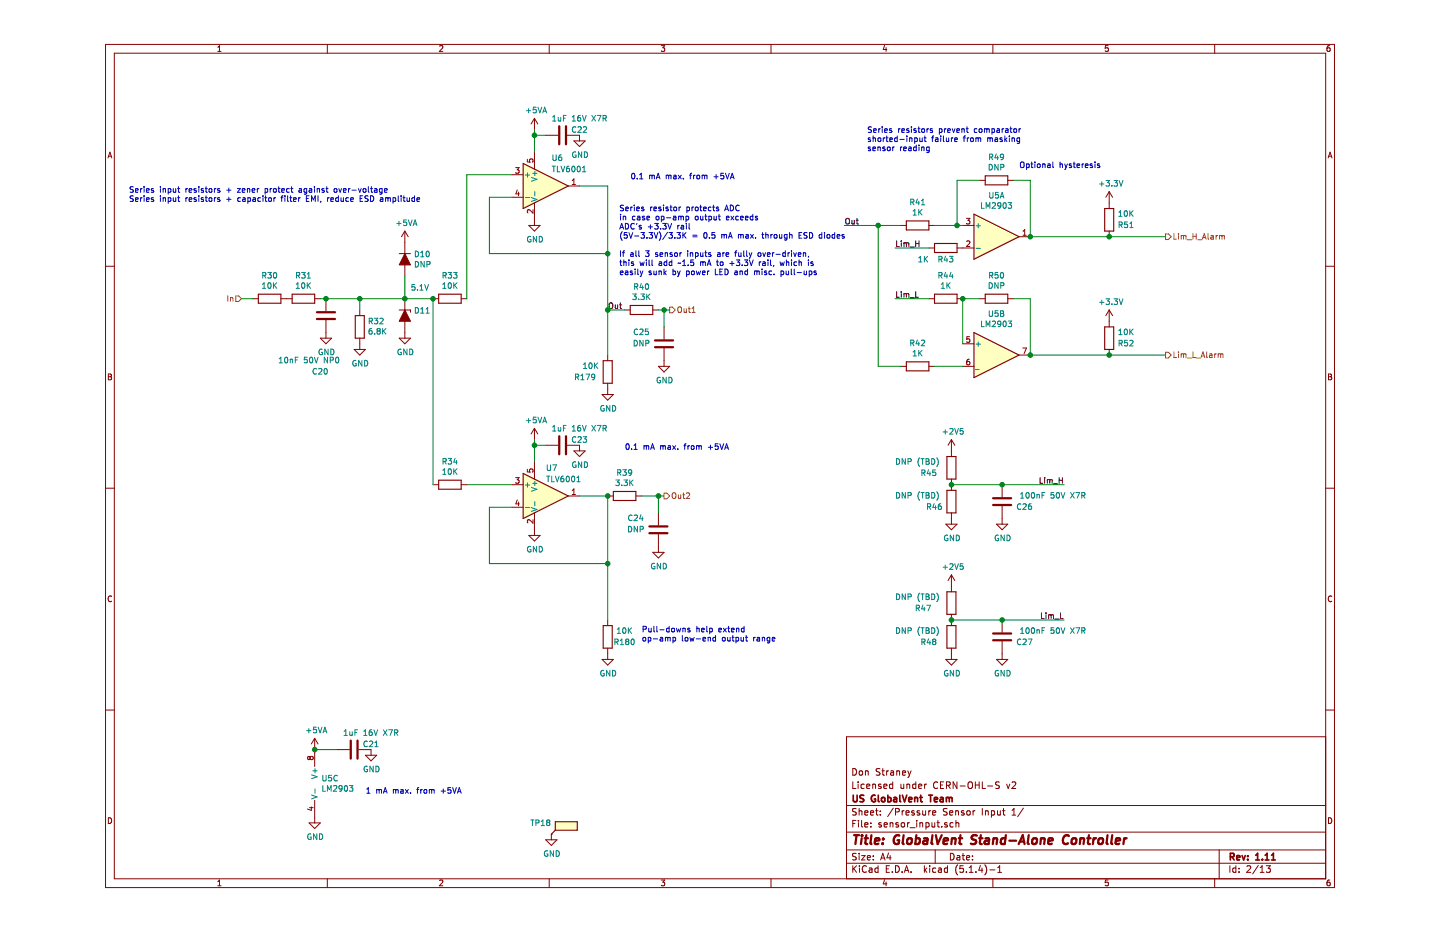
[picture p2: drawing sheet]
EESchema Schematic File Version 4
LIBS:RPi_cape-cache
EELAYER 30 0
EELAYER END
$Descr A4 11693 8268
encoding utf-8
Sheet 4 13
Title "GlobalVent Stand-Alone Controller"
Date ""
Rev "1.11"
Comp "US GlobalVent Team"
Comment1 "Licensed under CERN-OHL-S v2"
Comment2 "Don Straney"
Comment3 ""
Comment4 ""
$EndDescr
Connection ~ 3300 2650
Wire Wire Line
	3300 2650 3300 4300
$Comp
L power:GND #PWR?
U 1 1
P 4600 1200
AR Path="/5E8BAC53" Ref="#PWR?"  Part="1" 
AR Path="/5E8AFE9D/5E8BAC53" Ref="#PWR090"  Part="1" 
AR Path="/5E8A4ABF/5E8BAC53" Ref="#PWR0130"  Part="1" 
F 0 "#PWR0130" H 4600 950 50  0001 C CNN
F 1 "GND" H 4605 1027 50  0000 C CNN
F 2 "" H 4600 1200 50  0001 C CNN
F 3 "" H 4600 1200 50  0001 C CNN
	1    4600 1200
	1    0    0    -1  
$EndComp
Wire Wire Line
	4200 1200 4200 1350
Wire Wire Line
	4300 1200 4200 1200
$Comp
L Device:C C?
U 1 1
P 4450 1200
AR Path="/5E8BAC5B" Ref="C?"  Part="1" 
AR Path="/5E8AFE9D/5E8BAC5B" Ref="C22"  Part="1" 
AR Path="/5E8A4ABF/5E8BAC5B" Ref="C34"  Part="1" 
F 0 "C34" V 4400 1350 50  0000 C CNN
F 1 "1uF 16V X7R" V 4300 1350 50  0000 C CNN
F 2 "Capacitor_SMD:C_0805_2012Metric" H 4488 1050 50  0001 C CNN
F 3 "~" H 4450 1200 50  0001 C CNN
F 4 "Kemet" H 4450 1200 50  0001 C CNN "Manufacturer"
F 5 "C0805C105K4RACTU" H 4450 1200 50  0001 C CNN "Part Number"
	1    4450 1200
	0    1    1    0   
$EndComp
Connection ~ 4200 1200
Wire Wire Line
	4200 1150 4200 1200
$Comp
L power:+5VA #PWR?
U 1 1
P 4200 1150
AR Path="/5E8BAC63" Ref="#PWR?"  Part="1" 
AR Path="/5E8AFE9D/5E8BAC63" Ref="#PWR085"  Part="1" 
AR Path="/5E8A4ABF/5E8BAC63" Ref="#PWR0125"  Part="1" 
F 0 "#PWR0125" H 4200 1000 50  0001 C CNN
F 1 "+5VA" H 4215 1323 50  0000 C CNN
F 2 "" H 4200 1150 50  0001 C CNN
F 3 "" H 4200 1150 50  0001 C CNN
	1    4200 1150
	1    0    0    -1  
$EndComp
$Comp
L power:GND #PWR?
U 1 1
P 4600 3950
AR Path="/5E8BAC69" Ref="#PWR?"  Part="1" 
AR Path="/5E8AFE9D/5E8BAC69" Ref="#PWR091"  Part="1" 
AR Path="/5E8A4ABF/5E8BAC69" Ref="#PWR0131"  Part="1" 
F 0 "#PWR0131" H 4600 3700 50  0001 C CNN
F 1 "GND" H 4605 3777 50  0000 C CNN
F 2 "" H 4600 3950 50  0001 C CNN
F 3 "" H 4600 3950 50  0001 C CNN
	1    4600 3950
	1    0    0    -1  
$EndComp
Wire Wire Line
	4200 3950 4200 4100
Wire Wire Line
	4300 3950 4200 3950
$Comp
L Device:C C?
U 1 1
P 4450 3950
AR Path="/5E8BAC71" Ref="C?"  Part="1" 
AR Path="/5E8AFE9D/5E8BAC71" Ref="C23"  Part="1" 
AR Path="/5E8A4ABF/5E8BAC71" Ref="C35"  Part="1" 
F 0 "C35" V 4400 4100 50  0000 C CNN
F 1 "1uF 16V X7R" V 4300 4100 50  0000 C CNN
F 2 "Capacitor_SMD:C_0805_2012Metric" H 4488 3800 50  0001 C CNN
F 3 "~" H 4450 3950 50  0001 C CNN
F 4 "Kemet" H 4450 3950 50  0001 C CNN "Manufacturer"
F 5 "C0805C105K4RACTU" H 4450 3950 50  0001 C CNN "Part Number"
	1    4450 3950
	0    1    1    0   
$EndComp
Connection ~ 4200 3950
Wire Wire Line
	4200 3900 4200 3950
$Comp
L power:+5VA #PWR?
U 1 1
P 4200 3900
AR Path="/5E8BAC79" Ref="#PWR?"  Part="1" 
AR Path="/5E8AFE9D/5E8BAC79" Ref="#PWR087"  Part="1" 
AR Path="/5E8A4ABF/5E8BAC79" Ref="#PWR0127"  Part="1" 
F 0 "#PWR0127" H 4200 3750 50  0001 C CNN
F 1 "+5VA" H 4215 4073 50  0000 C CNN
F 2 "" H 4200 3900 50  0001 C CNN
F 3 "" H 4200 3900 50  0001 C CNN
	1    4200 3900
	1    0    0    -1  
$EndComp
$Comp
L Device:R R?
U 1 1
P 3450 4300
AR Path="/5E8BAC7F" Ref="R?"  Part="1" 
AR Path="/5E8AFE9D/5E8BAC7F" Ref="R34"  Part="1" 
AR Path="/5E8A4ABF/5E8BAC7F" Ref="R64"  Part="1" 
F 0 "R64" V 3243 4300 50  0000 C CNN
F 1 "10K" V 3334 4300 50  0000 C CNN
F 2 "Resistor_SMD:R_1206_3216Metric" V 3380 4300 50  0001 C CNN
F 3 "~" H 3450 4300 50  0001 C CNN
F 4 "KOA Speer" H 3450 4300 50  0001 C CNN "Manufacturer"
F 5 "RK73H2BTTD1002F" H 3450 4300 50  0001 C CNN "Part Number"
	1    3450 4300
	0    1    1    0   
$EndComp
Wire Wire Line
	4600 4400 4850 4400
$Comp
L power:GND #PWR?
U 1 1
P 4200 4700
AR Path="/5E8BAC92" Ref="#PWR?"  Part="1" 
AR Path="/5E8AFE9D/5E8BAC92" Ref="#PWR088"  Part="1" 
AR Path="/5E8A4ABF/5E8BAC92" Ref="#PWR0128"  Part="1" 
F 0 "#PWR0128" H 4200 4450 50  0001 C CNN
F 1 "GND" H 4205 4527 50  0000 C CNN
F 2 "" H 4200 4700 50  0001 C CNN
F 3 "" H 4200 4700 50  0001 C CNN
	1    4200 4700
	1    0    0    -1  
$EndComp
Wire Wire Line
	3800 4500 4000 4500
Wire Wire Line
	4000 4300 3600 4300
Wire Wire Line
	3800 4500 3800 5000
$Comp
L power:GND #PWR?
U 1 1
P 3050 2950
AR Path="/5E8BACB8" Ref="#PWR?"  Part="1" 
AR Path="/5E8AFE9D/5E8BACB8" Ref="#PWR082"  Part="1" 
AR Path="/5E8A4ABF/5E8BACB8" Ref="#PWR0122"  Part="1" 
F 0 "#PWR0122" H 3050 2700 50  0001 C CNN
F 1 "GND" H 3055 2777 50  0000 C CNN
F 2 "" H 3050 2950 50  0001 C CNN
F 3 "" H 3050 2950 50  0001 C CNN
	1    3050 2950
	1    0    0    -1  
$EndComp
Wire Wire Line
	3050 2650 3300 2650
Connection ~ 3050 2650
$Comp
L Device:D_Zener_ALT D?
U 1 1
P 3050 2800
AR Path="/5E8BACC0" Ref="D?"  Part="1" 
AR Path="/5E8AFE9D/5E8BACC0" Ref="D11"  Part="1" 
AR Path="/5E8A4ABF/5E8BACC0" Ref="D18"  Part="1" 
F 0 "D18" V 3004 2879 50  0000 L CNN
F 1 "5.1V" V 2800 2850 50  0000 L CNN
F 2 "Ventilator:D_SOD-123" H 3050 2800 50  0001 C CNN
F 3 "~" H 3050 2800 50  0001 C CNN
F 4 "ON Semiconductor" H 3050 2800 50  0001 C CNN "Manufacturer"
F 5 "MMSZ5231BT1G" H 3050 2800 50  0001 C CNN "Part Number"
	1    3050 2800
	0    1    1    0   
$EndComp
Wire Wire Line
	2650 2650 3050 2650
Connection ~ 2650 2650
Wire Wire Line
	2650 2750 2650 2650
$Comp
L power:GND #PWR?
U 1 1
P 2650 3050
AR Path="/5E8BACC9" Ref="#PWR?"  Part="1" 
AR Path="/5E8AFE9D/5E8BACC9" Ref="#PWR079"  Part="1" 
AR Path="/5E8A4ABF/5E8BACC9" Ref="#PWR0119"  Part="1" 
F 0 "#PWR0119" H 2650 2800 50  0001 C CNN
F 1 "GND" H 2655 2877 50  0000 C CNN
F 2 "" H 2650 3050 50  0001 C CNN
F 3 "" H 2650 3050 50  0001 C CNN
	1    2650 3050
	1    0    0    -1  
$EndComp
$Comp
L Device:R R?
U 1 1
P 2650 2900
AR Path="/5E8BACCF" Ref="R?"  Part="1" 
AR Path="/5E8AFE9D/5E8BACCF" Ref="R32"  Part="1" 
AR Path="/5E8A4ABF/5E8BACCF" Ref="R62"  Part="1" 
F 0 "R62" H 2580 2854 50  0000 R CNN
F 1 "6.8K" H 2580 2945 50  0000 R CNN
F 2 "Resistor_SMD:R_1206_3216Metric" V 2580 2900 50  0001 C CNN
F 3 "~" H 2650 2900 50  0001 C CNN
F 4 "KOA Speer" H 2650 2900 50  0001 C CNN "Manufacturer"
F 5 "RK73H2BTTD6801F" H 2650 2900 50  0001 C CNN "Part Number"
	1    2650 2900
	-1   0    0    1   
$EndComp
$Comp
L Device:R R?
U 1 1
P 3450 2650
AR Path="/5E8BACD5" Ref="R?"  Part="1" 
AR Path="/5E8AFE9D/5E8BACD5" Ref="R33"  Part="1" 
AR Path="/5E8A4ABF/5E8BACD5" Ref="R63"  Part="1" 
F 0 "R63" V 3243 2650 50  0000 C CNN
F 1 "10K" V 3334 2650 50  0000 C CNN
F 2 "Resistor_SMD:R_1206_3216Metric" V 3380 2650 50  0001 C CNN
F 3 "~" H 3450 2650 50  0001 C CNN
F 4 "KOA Speer" H 3450 2650 50  0001 C CNN "Manufacturer"
F 5 "RK73H2BTTD1002F" H 3450 2650 50  0001 C CNN "Part Number"
	1    3450 2650
	0    1    1    0   
$EndComp
$Comp
L Device:R R?
U 1 1
P 1850 2650
AR Path="/5E8BACDB" Ref="R?"  Part="1" 
AR Path="/5E8AFE9D/5E8BACDB" Ref="R30"  Part="1" 
AR Path="/5E8A4ABF/5E8BACDB" Ref="R60"  Part="1" 
F 0 "R60" V 1643 2650 50  0000 C CNN
F 1 "10K" V 1734 2650 50  0000 C CNN
F 2 "Resistor_SMD:R_1206_3216Metric" V 1780 2650 50  0001 C CNN
F 3 "~" H 1850 2650 50  0001 C CNN
F 4 "KOA Speer" H 1850 2650 50  0001 C CNN "Manufacturer"
F 5 "RK73H2BTTD1002F" H 1850 2650 50  0001 C CNN "Part Number"
	1    1850 2650
	0    1    1    0   
$EndComp
$Comp
L Device:R R?
U 1 1
P 2150 2650
AR Path="/5E8BACE1" Ref="R?"  Part="1" 
AR Path="/5E8AFE9D/5E8BACE1" Ref="R31"  Part="1" 
AR Path="/5E8A4ABF/5E8BACE1" Ref="R61"  Part="1" 
F 0 "R61" V 1943 2650 50  0000 C CNN
F 1 "10K" V 2034 2650 50  0000 C CNN
F 2 "Resistor_SMD:R_1206_3216Metric" V 2080 2650 50  0001 C CNN
F 3 "~" H 2150 2650 50  0001 C CNN
F 4 "KOA Speer" H 2150 2650 50  0001 C CNN "Manufacturer"
F 5 "RK73H2BTTD1002F" H 2150 2650 50  0001 C CNN "Part Number"
	1    2150 2650
	0    1    1    0   
$EndComp
$Comp
L power:GND #PWR?
U 1 1
P 2350 2950
AR Path="/5E8BACE7" Ref="#PWR?"  Part="1" 
AR Path="/5E8AFE9D/5E8BACE7" Ref="#PWR078"  Part="1" 
AR Path="/5E8A4ABF/5E8BACE7" Ref="#PWR0118"  Part="1" 
F 0 "#PWR0118" H 2350 2700 50  0001 C CNN
F 1 "GND" H 2355 2777 50  0000 C CNN
F 2 "" H 2350 2950 50  0001 C CNN
F 3 "" H 2350 2950 50  0001 C CNN
	1    2350 2950
	1    0    0    -1  
$EndComp
Wire Wire Line
	2650 2650 2350 2650
Wire Wire Line
	2300 2650 2350 2650
Connection ~ 2350 2650
$Comp
L Device:C C?
U 1 1
P 2350 2800
AR Path="/5E8BACF0" Ref="C?"  Part="1" 
AR Path="/5E8AFE9D/5E8BACF0" Ref="C20"  Part="1" 
AR Path="/5E8A4ABF/5E8BACF0" Ref="C32"  Part="1" 
F 0 "C32" H 2400 3300 50  0000 C CNN
F 1 "10nF 50V NP0" H 2500 3200 50  0000 C CNN
F 2 "Capacitor_SMD:C_0603_1608Metric" H 2388 2650 50  0001 C CNN
F 3 "~" H 2350 2800 50  0001 C CNN
F 4 "Murata" H 2350 2800 50  0001 C CNN "Manufacturer"
F 5 "GRM1885C1H103JA01D" H 2350 2800 50  0001 C CNN "Part Number"
	1    2350 2800
	-1   0    0    1   
$EndComp
Wire Wire Line
	4600 1650 4850 1650
Wire Wire Line
	3600 1550 3600 2650
$Comp
L power:GND #PWR?
U 1 1
P 4200 1950
AR Path="/5E8BAD03" Ref="#PWR?"  Part="1" 
AR Path="/5E8AFE9D/5E8BAD03" Ref="#PWR086"  Part="1" 
AR Path="/5E8A4ABF/5E8BAD03" Ref="#PWR0126"  Part="1" 
F 0 "#PWR0126" H 4200 1700 50  0001 C CNN
F 1 "GND" H 4205 1777 50  0000 C CNN
F 2 "" H 4200 1950 50  0001 C CNN
F 3 "" H 4200 1950 50  0001 C CNN
	1    4200 1950
	1    0    0    -1  
$EndComp
Wire Wire Line
	3800 1750 4000 1750
Wire Wire Line
	4000 1550 3600 1550
Wire Wire Line
	3800 1750 3800 2250
$Comp
L Amplifier_Operational:MCP601-xOT U?
U 1 1
P 4300 4400
AR Path="/5E8BAD29" Ref="U?"  Part="1" 
AR Path="/5E8AFE9D/5E8BAD29" Ref="U7"  Part="1" 
AR Path="/5E8A4ABF/5E8BAD29" Ref="U13"  Part="1" 
F 0 "U13" H 4300 4650 50  0000 L CNN
F 1 "TLV6001" H 4300 4550 50  0000 L CNN
F 2 "Ventilator:SOT-23-5" H 4300 4400 50  0001 L CNN
F 3 "" H 4300 4400 50  0001 C CNN
F 4 "Texas Instruments" H 4300 4400 50  0001 C CNN "Manufacturer"
F 5 "TLV6001IDBVR" H 4300 4400 50  0001 C CNN "Part Number"
	1    4300 4400
	1    0    0    -1  
$EndComp
$Comp
L Amplifier_Operational:MCP601-xOT U?
U 1 1
P 4300 1650
AR Path="/5E8BAD2F" Ref="U?"  Part="1" 
AR Path="/5E8AFE9D/5E8BAD2F" Ref="U6"  Part="1" 
AR Path="/5E8A4ABF/5E8BAD2F" Ref="U12"  Part="1" 
F 0 "U12" H 4350 1900 50  0000 L CNN
F 1 "TLV6001" H 4350 1800 50  0000 L CNN
F 2 "Ventilator:SOT-23-5" H 4300 1650 50  0001 L CNN
F 3 "" H 4300 1650 50  0001 C CNN
F 4 "Texas Instruments" H 4300 1650 50  0001 C CNN "Manufacturer"
F 5 "TLV6001IDBVR" H 4300 1650 50  0001 C CNN "Part Number"
	1    4300 1650
	1    0    0    -1  
$EndComp
Text HLabel 1600 2650 0    50   Input ~ 0
In
Wire Wire Line
	1600 2650 1700 2650
Text HLabel 5400 2750 2    50   Output ~ 0
Out1
Text HLabel 5350 4400 2    50   Output ~ 0
Out2
$Comp
L Device:R R?
U 1 1
P 5000 4400
AR Path="/5E8C2F57" Ref="R?"  Part="1" 
AR Path="/5E8AFE9D/5E8C2F57" Ref="R39"  Part="1" 
AR Path="/5E8A4ABF/5E8C2F57" Ref="R69"  Part="1" 
F 0 "R69" V 4793 4400 50  0000 C CNN
F 1 "3.3K" V 4884 4400 50  0000 C CNN
F 2 "Resistor_SMD:R_1206_3216Metric" V 4930 4400 50  0001 C CNN
F 3 "~" H 5000 4400 50  0001 C CNN
F 4 "KOA Speer" H 5000 4400 50  0001 C CNN "Manufacturer"
F 5 "RK73H2BTTD3301F" H 5000 4400 50  0001 C CNN "Part Number"
	1    5000 4400
	0    1    1    0   
$EndComp
Connection ~ 4850 4400
Wire Wire Line
	5150 4400 5300 4400
$Comp
L Device:D_ALT D?
U 1 1
P 3050 2300
AR Path="/5E8AA959/5E8D045A" Ref="D?"  Part="1" 
AR Path="/5E8AFE9D/5E8D045A" Ref="D10"  Part="1" 
AR Path="/5E8A4ABF/5E8D045A" Ref="D17"  Part="1" 
F 0 "D17" V 3004 2379 50  0000 L CNN
F 1 "DNP" V 3095 2379 50  0000 L CNN
F 2 "Ventilator:D_SOD-123" H 3050 2300 50  0001 C CNN
F 3 "~" H 3050 2300 50  0001 C CNN
F 4 "DNI" H 3050 2300 50  0001 C CNN "DNI"
	1    3050 2300
	0    1    1    0   
$EndComp
Wire Wire Line
	3050 2450 3050 2650
$Comp
L power:+5VA #PWR?
U 1 1
P 3050 2150
AR Path="/5E8D0461" Ref="#PWR?"  Part="1" 
AR Path="/5E8AFE9D/5E8D0461" Ref="#PWR081"  Part="1" 
AR Path="/5E8A4ABF/5E8D0461" Ref="#PWR0121"  Part="1" 
AR Path="/5E8AA959/5E8D0461" Ref="#PWR?"  Part="1" 
F 0 "#PWR0121" H 3050 2000 50  0001 C CNN
F 1 "+5VA" H 3065 2323 50  0000 C CNN
F 2 "" H 3050 2150 50  0001 C CNN
F 3 "" H 3050 2150 50  0001 C CNN
	1    3050 2150
	1    0    0    -1  
$EndComp
$Comp
L Comparator:LM2903 U5
U 1 1
P 8300 2100
AR Path="/5E8AFE9D/5EB6F239" Ref="U5"  Part="1" 
AR Path="/5E8A4ABF/5EB6F239" Ref="U11"  Part="1" 
F 0 "U11" H 8300 2467 50  0000 C CNN
F 1 "LM2903" H 8300 2376 50  0000 C CNN
F 2 "Ventilator:VSSOP-8_3.0x3.0mm_P0.65mm" H 8300 2100 50  0001 C CNN
F 3 "http://www.ti.com/lit/ds/symlink/lm393-n.pdf" H 8300 2100 50  0001 C CNN
F 4 "Texas Instruments" H 8300 2100 50  0001 C CNN "Manufacturer"
F 5 "LM2903DGKR" H 8300 2100 50  0001 C CNN "Part Number"
	1    8300 2100
	1    0    0    -1  
$EndComp
$Comp
L Comparator:LM2903 U5
U 2 1
P 8300 3150
AR Path="/5E8AFE9D/5EB6FBD2" Ref="U5"  Part="2" 
AR Path="/5E8A4ABF/5EB6FBD2" Ref="U11"  Part="2" 
F 0 "U11" H 8300 3517 50  0000 C CNN
F 1 "LM2903" H 8300 3426 50  0000 C CNN
F 2 "Ventilator:VSSOP-8_3.0x3.0mm_P0.65mm" H 8300 3150 50  0001 C CNN
F 3 "http://www.ti.com/lit/ds/symlink/lm393-n.pdf" H 8300 3150 50  0001 C CNN
F 4 "Texas Instruments" H 8300 3150 50  0001 C CNN "Manufacturer"
F 5 "LM2903DGKR" H 8300 3150 50  0001 C CNN "Part Number"
	2    8300 3150
	1    0    0    -1  
$EndComp
$Comp
L Comparator:LM2903 U5
U 3 1
P 2350 6950
AR Path="/5E8AFE9D/5EB70589" Ref="U5"  Part="3" 
AR Path="/5E8A4ABF/5EB70589" Ref="U11"  Part="3" 
F 0 "U11" H 2308 6996 50  0000 L CNN
F 1 "LM2903" H 2308 6905 50  0000 L CNN
F 2 "Ventilator:VSSOP-8_3.0x3.0mm_P0.65mm" H 2350 6950 50  0001 C CNN
F 3 "http://www.ti.com/lit/ds/symlink/lm393-n.pdf" H 2350 6950 50  0001 C CNN
F 4 "Texas Instruments" H 2350 6950 50  0001 C CNN "Manufacturer"
F 5 "LM2903DGKR" H 2350 6950 50  0001 C CNN "Part Number"
	3    2350 6950
	1    0    0    -1  
$EndComp
$Comp
L power:+5VA #PWR?
U 1 1
P 2250 6650
AR Path="/5EB72CB5" Ref="#PWR?"  Part="1" 
AR Path="/5E8AFE9D/5EB72CB5" Ref="#PWR076"  Part="1" 
AR Path="/5E8A4ABF/5EB72CB5" Ref="#PWR0116"  Part="1" 
F 0 "#PWR0116" H 2250 6500 50  0001 C CNN
F 1 "+5VA" H 2265 6823 50  0000 C CNN
F 2 "" H 2250 6650 50  0001 C CNN
F 3 "" H 2250 6650 50  0001 C CNN
	1    2250 6650
	1    0    0    -1  
$EndComp
$Comp
L Device:C C?
U 1 1
P 2600 6650
AR Path="/5EB7407B" Ref="C?"  Part="1" 
AR Path="/5E8AFE9D/5EB7407B" Ref="C21"  Part="1" 
AR Path="/5E8A4ABF/5EB7407B" Ref="C33"  Part="1" 
F 0 "C33" V 2550 6800 50  0000 C CNN
F 1 "1uF 16V X7R" V 2450 6800 50  0000 C CNN
F 2 "Capacitor_SMD:C_0805_2012Metric" H 2638 6500 50  0001 C CNN
F 3 "~" H 2600 6650 50  0001 C CNN
F 4 "Kemet" H 2600 6650 50  0001 C CNN "Manufacturer"
F 5 "C0805C105K4RACTU" H 2600 6650 50  0001 C CNN "Part Number"
	1    2600 6650
	0    1    1    0   
$EndComp
$Comp
L power:GND #PWR?
U 1 1
P 2750 6650
AR Path="/5EB74081" Ref="#PWR?"  Part="1" 
AR Path="/5E8AFE9D/5EB74081" Ref="#PWR080"  Part="1" 
AR Path="/5E8A4ABF/5EB74081" Ref="#PWR0120"  Part="1" 
F 0 "#PWR0120" H 2750 6400 50  0001 C CNN
F 1 "GND" H 2755 6477 50  0000 C CNN
F 2 "" H 2750 6650 50  0001 C CNN
F 3 "" H 2750 6650 50  0001 C CNN
	1    2750 6650
	1    0    0    -1  
$EndComp
Wire Wire Line
	2250 6650 2450 6650
Connection ~ 2250 6650
$Comp
L power:GND #PWR?
U 1 1
P 2250 7250
AR Path="/5EB77895" Ref="#PWR?"  Part="1" 
AR Path="/5E8AFE9D/5EB77895" Ref="#PWR077"  Part="1" 
AR Path="/5E8A4ABF/5EB77895" Ref="#PWR0117"  Part="1" 
F 0 "#PWR0117" H 2250 7000 50  0001 C CNN
F 1 "GND" H 2255 7077 50  0000 C CNN
F 2 "" H 2250 7250 50  0001 C CNN
F 3 "" H 2250 7250 50  0001 C CNN
	1    2250 7250
	1    0    0    -1  
$EndComp
Connection ~ 4850 2750
$Comp
L Device:R R?
U 1 1
P 5150 2750
AR Path="/5E8C2671" Ref="R?"  Part="1" 
AR Path="/5E8AFE9D/5E8C2671" Ref="R40"  Part="1" 
AR Path="/5E8A4ABF/5E8C2671" Ref="R70"  Part="1" 
F 0 "R70" V 4943 2750 50  0000 C CNN
F 1 "3.3K" V 5034 2750 50  0000 C CNN
F 2 "Resistor_SMD:R_1206_3216Metric" V 5080 2750 50  0001 C CNN
F 3 "~" H 5150 2750 50  0001 C CNN
F 4 "KOA Speer" H 5150 2750 50  0001 C CNN "Manufacturer"
F 5 "RK73H2BTTD3301F" H 5150 2750 50  0001 C CNN "Part Number"
	1    5150 2750
	0    1    1    0   
$EndComp
Wire Wire Line
	5300 2750 5350 2750
Wire Wire Line
	5000 2750 4850 2750
Text Label 4850 2750 0    50   ~ 0
Out
Wire Wire Line
	8000 2000 7950 2000
Wire Wire Line
	8000 3250 7750 3250
Wire Wire Line
	7250 3250 7250 2000
Connection ~ 7250 2000
Wire Wire Line
	7250 2000 6950 2000
Text Label 6950 2000 0    50   ~ 0
Out
Wire Wire Line
	7450 2000 7250 2000
$Comp
L Device:R R?
U 1 1
P 7600 2000
AR Path="/5EB88295" Ref="R?"  Part="1" 
AR Path="/5E8AFE9D/5EB88295" Ref="R41"  Part="1" 
AR Path="/5E8A4ABF/5EB88295" Ref="R71"  Part="1" 
F 0 "R71" V 7393 2000 50  0000 C CNN
F 1 "1K" V 7484 2000 50  0000 C CNN
F 2 "Resistor_SMD:R_1206_3216Metric" V 7530 2000 50  0001 C CNN
F 3 "~" H 7600 2000 50  0001 C CNN
F 4 "KOA Speer" H 7600 2000 50  0001 C CNN "Manufacturer"
F 5 "RK73H2BTTD1001F" H 7600 2000 50  0001 C CNN "Part Number"
	1    7600 2000
	0    1    1    0   
$EndComp
$Comp
L Device:R R?
U 1 1
P 7600 3250
AR Path="/5EB89025" Ref="R?"  Part="1" 
AR Path="/5E8AFE9D/5EB89025" Ref="R42"  Part="1" 
AR Path="/5E8A4ABF/5EB89025" Ref="R72"  Part="1" 
F 0 "R72" V 7393 3250 50  0000 C CNN
F 1 "1K" V 7484 3250 50  0000 C CNN
F 2 "Resistor_SMD:R_1206_3216Metric" V 7530 3250 50  0001 C CNN
F 3 "~" H 7600 3250 50  0001 C CNN
F 4 "KOA Speer" H 7600 3250 50  0001 C CNN "Manufacturer"
F 5 "RK73H2BTTD1001F" H 7600 3250 50  0001 C CNN "Part Number"
	1    7600 3250
	0    1    1    0   
$EndComp
Wire Wire Line
	7450 3250 7250 3250
Text Notes 4950 2450 0    50   ~ 0
Series resistor protects ADC\nin case op-amp output exceeds\nADC's +3.3V rail\n(5V-3.3V)/3.3K = 0.5 mA max. through ESD diodes\n\nIf all 3 sensor inputs are fully over-driven,\nthis will add ~~1.5 mA to +3.3V rail, which is\neasily sunk by power LED and misc. pull-ups
Text Notes 7150 1350 0    50   ~ 0
Series resistors prevent comparator\nshorted-input failure from masking\nsensor reading
$Comp
L Device:R R?
U 1 1
P 8300 1600
AR Path="/5EB941B9" Ref="R?"  Part="1" 
AR Path="/5E8AFE9D/5EB941B9" Ref="R49"  Part="1" 
AR Path="/5E8A4ABF/5EB941B9" Ref="R79"  Part="1" 
F 0 "R79" V 8093 1600 50  0000 C CNN
F 1 "DNP" V 8184 1600 50  0000 C CNN
F 2 "Resistor_SMD:R_1206_3216Metric" V 8230 1600 50  0001 C CNN
F 3 "~" H 8300 1600 50  0001 C CNN
F 4 "DNI" H 8300 1600 50  0001 C CNN "DNI"
	1    8300 1600
	0    1    1    0   
$EndComp
Text Notes 8500 1500 0    50   ~ 0
Optional hysteresis
Wire Wire Line
	8450 1600 8600 1600
Wire Wire Line
	8600 1600 8600 2100
Wire Wire Line
	8150 1600 7950 1600
Wire Wire Line
	7950 1600 7950 2000
Connection ~ 7950 2000
Wire Wire Line
	7950 2000 7750 2000
$Comp
L Device:R R?
U 1 1
P 8300 2650
AR Path="/5EB98B05" Ref="R?"  Part="1" 
AR Path="/5E8AFE9D/5EB98B05" Ref="R50"  Part="1" 
AR Path="/5E8A4ABF/5EB98B05" Ref="R80"  Part="1" 
F 0 "R80" V 8093 2650 50  0000 C CNN
F 1 "DNP" V 8184 2650 50  0000 C CNN
F 2 "Resistor_SMD:R_1206_3216Metric" V 8230 2650 50  0001 C CNN
F 3 "~" H 8300 2650 50  0001 C CNN
F 4 "DNI" H 8300 2650 50  0001 C CNN "DNI"
	1    8300 2650
	0    1    1    0   
$EndComp
Wire Wire Line
	8450 2650 8600 2650
Wire Wire Line
	8600 2650 8600 3150
Wire Wire Line
	8150 2650 8000 2650
Wire Wire Line
	8000 2650 8000 3050
Connection ~ 8600 2100
$Comp
L Device:R R?
U 1 1
P 9300 1950
AR Path="/5EB9DB0E" Ref="R?"  Part="1" 
AR Path="/5E8AFE9D/5EB9DB0E" Ref="R51"  Part="1" 
AR Path="/5E8A4ABF/5EB9DB0E" Ref="R81"  Part="1" 
F 0 "R81" H 9150 2000 50  0000 C CNN
F 1 "10K" H 9150 1900 50  0000 C CNN
F 2 "Resistor_SMD:R_1206_3216Metric" V 9230 1950 50  0001 C CNN
F 3 "~" H 9300 1950 50  0001 C CNN
F 4 "KOA Speer" H 9300 1950 50  0001 C CNN "Manufacturer"
F 5 "RK73H2BTTD1002F" H 9300 1950 50  0001 C CNN "Part Number"
	1    9300 1950
	-1   0    0    1   
$EndComp
Wire Wire Line
	8600 2100 9300 2100
$Comp
L power:+2V5 #PWR092
U 1 1
P 7900 4000
AR Path="/5E8AFE9D/5EC127DD" Ref="#PWR092"  Part="1" 
AR Path="/5E8A4ABF/5EC127DD" Ref="#PWR0132"  Part="1" 
F 0 "#PWR0132" H 7900 3850 50  0001 C CNN
F 1 "+2V5" H 7915 4173 50  0000 C CNN
F 2 "" H 7900 4000 50  0001 C CNN
F 3 "" H 7900 4000 50  0001 C CNN
	1    7900 4000
	1    0    0    -1  
$EndComp
$Comp
L Device:R R?
U 1 1
P 7900 4150
AR Path="/5EC162C6" Ref="R?"  Part="1" 
AR Path="/5E8AFE9D/5EC162C6" Ref="R45"  Part="1" 
AR Path="/5E8A4ABF/5EC162C6" Ref="R75"  Part="1" 
F 0 "R75" H 8100 4200 50  0000 C CNN
F 1 "DNP (TBD)" H 8200 4100 50  0000 C CNN
F 2 "Resistor_SMD:R_1206_3216Metric" V 7830 4150 50  0001 C CNN
F 3 "~" H 7900 4150 50  0001 C CNN
F 4 "DNI" H 7900 4150 50  0001 C CNN "DNI"
	1    7900 4150
	-1   0    0    1   
$EndComp
$Comp
L Device:R R?
U 1 1
P 7900 4450
AR Path="/5EC16810" Ref="R?"  Part="1" 
AR Path="/5E8AFE9D/5EC16810" Ref="R46"  Part="1" 
AR Path="/5E8A4ABF/5EC16810" Ref="R76"  Part="1" 
F 0 "R76" H 8050 4500 50  0000 C CNN
F 1 "DNP (TBD)" H 8200 4400 50  0000 C CNN
F 2 "Resistor_SMD:R_1206_3216Metric" V 7830 4450 50  0001 C CNN
F 3 "~" H 7900 4450 50  0001 C CNN
F 4 "DNI" H 7900 4450 50  0001 C CNN "DNI"
	1    7900 4450
	-1   0    0    1   
$EndComp
$Comp
L Device:C C?
U 1 1
P 8350 4450
AR Path="/5EC18C0E" Ref="C?"  Part="1" 
AR Path="/5E8AFE9D/5EC18C0E" Ref="C26"  Part="1" 
AR Path="/5E8A4ABF/5EC18C0E" Ref="C38"  Part="1" 
F 0 "C38" H 8150 4500 50  0000 C CNN
F 1 "100nF 50V X7R" H 7900 4400 50  0000 C CNN
F 2 "Capacitor_SMD:C_0603_1608Metric" H 8388 4300 50  0001 C CNN
F 3 "~" H 8350 4450 50  0001 C CNN
F 4 "AVX" H 8350 4450 50  0001 C CNN "Manufacturer"
F 5 "06035C104JAT2A" H 8350 4450 50  0001 C CNN "Part Number"
	1    8350 4450
	-1   0    0    1   
$EndComp
Wire Wire Line
	7900 4300 8350 4300
Connection ~ 7900 4300
$Comp
L power:GND #PWR?
U 1 1
P 7900 4600
AR Path="/5EC1C1C5" Ref="#PWR?"  Part="1" 
AR Path="/5E8AFE9D/5EC1C1C5" Ref="#PWR093"  Part="1" 
AR Path="/5E8A4ABF/5EC1C1C5" Ref="#PWR0133"  Part="1" 
F 0 "#PWR0133" H 7900 4350 50  0001 C CNN
F 1 "GND" H 7905 4427 50  0000 C CNN
F 2 "" H 7900 4600 50  0001 C CNN
F 3 "" H 7900 4600 50  0001 C CNN
	1    7900 4600
	1    0    0    -1  
$EndComp
$Comp
L power:GND #PWR?
U 1 1
P 8350 4600
AR Path="/5EC1C570" Ref="#PWR?"  Part="1" 
AR Path="/5E8AFE9D/5EC1C570" Ref="#PWR096"  Part="1" 
AR Path="/5E8A4ABF/5EC1C570" Ref="#PWR0136"  Part="1" 
F 0 "#PWR0136" H 8350 4350 50  0001 C CNN
F 1 "GND" H 8355 4427 50  0000 C CNN
F 2 "" H 8350 4600 50  0001 C CNN
F 3 "" H 8350 4600 50  0001 C CNN
	1    8350 4600
	1    0    0    -1  
$EndComp
Wire Wire Line
	8350 4300 8900 4300
Connection ~ 8350 4300
Text Label 8900 4300 2    50   ~ 0
Lim_H
$Comp
L power:+2V5 #PWR094
U 1 1
P 7900 5200
AR Path="/5E8AFE9D/5EC2DDB2" Ref="#PWR094"  Part="1" 
AR Path="/5E8A4ABF/5EC2DDB2" Ref="#PWR0134"  Part="1" 
F 0 "#PWR0134" H 7900 5050 50  0001 C CNN
F 1 "+2V5" H 7915 5373 50  0000 C CNN
F 2 "" H 7900 5200 50  0001 C CNN
F 3 "" H 7900 5200 50  0001 C CNN
	1    7900 5200
	1    0    0    -1  
$EndComp
$Comp
L Device:R R?
U 1 1
P 7900 5350
AR Path="/5EC2DDB8" Ref="R?"  Part="1" 
AR Path="/5E8AFE9D/5EC2DDB8" Ref="R47"  Part="1" 
AR Path="/5E8A4ABF/5EC2DDB8" Ref="R77"  Part="1" 
F 0 "R77" H 8150 5400 50  0000 C CNN
F 1 "DNP (TBD)" H 8200 5300 50  0000 C CNN
F 2 "Resistor_SMD:R_1206_3216Metric" V 7830 5350 50  0001 C CNN
F 3 "~" H 7900 5350 50  0001 C CNN
F 4 "DNI" H 7900 5350 50  0001 C CNN "DNI"
	1    7900 5350
	-1   0    0    1   
$EndComp
$Comp
L Device:R R?
U 1 1
P 7900 5650
AR Path="/5EC2DDBE" Ref="R?"  Part="1" 
AR Path="/5E8AFE9D/5EC2DDBE" Ref="R48"  Part="1" 
AR Path="/5E8A4ABF/5EC2DDBE" Ref="R78"  Part="1" 
F 0 "R78" H 8100 5700 50  0000 C CNN
F 1 "DNP (TBD)" H 8200 5600 50  0000 C CNN
F 2 "Resistor_SMD:R_1206_3216Metric" V 7830 5650 50  0001 C CNN
F 3 "~" H 7900 5650 50  0001 C CNN
F 4 "DNI" H 7900 5650 50  0001 C CNN "DNI"
	1    7900 5650
	-1   0    0    1   
$EndComp
$Comp
L Device:C C?
U 1 1
P 8350 5650
AR Path="/5EC2DDC4" Ref="C?"  Part="1" 
AR Path="/5E8AFE9D/5EC2DDC4" Ref="C27"  Part="1" 
AR Path="/5E8A4ABF/5EC2DDC4" Ref="C39"  Part="1" 
F 0 "C39" H 8150 5700 50  0000 C CNN
F 1 "100nF 50V X7R" H 7900 5600 50  0000 C CNN
F 2 "Capacitor_SMD:C_0603_1608Metric" H 8388 5500 50  0001 C CNN
F 3 "~" H 8350 5650 50  0001 C CNN
F 4 "AVX" H 8350 5650 50  0001 C CNN "Manufacturer"
F 5 "06035C104JAT2A" H 8350 5650 50  0001 C CNN "Part Number"
	1    8350 5650
	-1   0    0    1   
$EndComp
Wire Wire Line
	7900 5500 8350 5500
Connection ~ 7900 5500
$Comp
L power:GND #PWR?
U 1 1
P 7900 5800
AR Path="/5EC2DDCC" Ref="#PWR?"  Part="1" 
AR Path="/5E8AFE9D/5EC2DDCC" Ref="#PWR095"  Part="1" 
AR Path="/5E8A4ABF/5EC2DDCC" Ref="#PWR0135"  Part="1" 
F 0 "#PWR0135" H 7900 5550 50  0001 C CNN
F 1 "GND" H 7905 5627 50  0000 C CNN
F 2 "" H 7900 5800 50  0001 C CNN
F 3 "" H 7900 5800 50  0001 C CNN
	1    7900 5800
	1    0    0    -1  
$EndComp
$Comp
L power:GND #PWR?
U 1 1
P 8350 5800
AR Path="/5EC2DDD2" Ref="#PWR?"  Part="1" 
AR Path="/5E8AFE9D/5EC2DDD2" Ref="#PWR097"  Part="1" 
AR Path="/5E8A4ABF/5EC2DDD2" Ref="#PWR0137"  Part="1" 
F 0 "#PWR0137" H 8350 5550 50  0001 C CNN
F 1 "GND" H 8355 5627 50  0000 C CNN
F 2 "" H 8350 5800 50  0001 C CNN
F 3 "" H 8350 5800 50  0001 C CNN
	1    8350 5800
	1    0    0    -1  
$EndComp
Wire Wire Line
	8350 5500 8900 5500
Connection ~ 8350 5500
Text Label 8900 5500 2    50   ~ 0
Lim_L
$Comp
L Device:R R?
U 1 1
P 7850 2650
AR Path="/5EC30BAF" Ref="R?"  Part="1" 
AR Path="/5E8AFE9D/5EC30BAF" Ref="R44"  Part="1" 
AR Path="/5E8A4ABF/5EC30BAF" Ref="R74"  Part="1" 
F 0 "R74" V 7643 2650 50  0000 C CNN
F 1 "1K" V 7734 2650 50  0000 C CNN
F 2 "Resistor_SMD:R_1206_3216Metric" V 7780 2650 50  0001 C CNN
F 3 "~" H 7850 2650 50  0001 C CNN
F 4 "KOA Speer" H 7850 2650 50  0001 C CNN "Manufacturer"
F 5 "RK73H2BTTD1001F" H 7850 2650 50  0001 C CNN "Part Number"
	1    7850 2650
	0    1    1    0   
$EndComp
Connection ~ 8000 2650
Wire Wire Line
	7700 2650 7400 2650
Text Label 7400 2650 0    50   ~ 0
Lim_L
Text Label 7400 2200 0    50   ~ 0
Lim_H
Connection ~ 8600 3150
$Comp
L Device:R R?
U 1 1
P 7850 2200
AR Path="/5EC3B3A1" Ref="R?"  Part="1" 
AR Path="/5E8AFE9D/5EC3B3A1" Ref="R43"  Part="1" 
AR Path="/5E8A4ABF/5EC3B3A1" Ref="R73"  Part="1" 
F 0 "R73" V 7950 2200 50  0000 C CNN
F 1 "1K" V 7950 2000 50  0000 C CNN
F 2 "Resistor_SMD:R_1206_3216Metric" V 7780 2200 50  0001 C CNN
F 3 "~" H 7850 2200 50  0001 C CNN
F 4 "KOA Speer" H 7850 2200 50  0001 C CNN "Manufacturer"
F 5 "RK73H2BTTD1001F" H 7850 2200 50  0001 C CNN "Part Number"
	1    7850 2200
	0    1    1    0   
$EndComp
Wire Wire Line
	7700 2200 7400 2200
Text Notes 2700 7050 0    50   ~ 0
1 mA max. from +5VA
Text Notes 5050 1600 0    50   ~ 0
0.1 mA max. from +5VA
Text Notes 5000 4000 0    50   ~ 0
0.1 mA max. from +5VA
Wire Wire Line
	9300 2100 9800 2100
Connection ~ 9300 2100
Text HLabel 9800 2100 2    50   Output ~ 0
Lim_H_Alarm
Text HLabel 9800 3150 2    50   Output ~ 0
Lim_L_Alarm
$Comp
L power:+3.3V #PWR?
U 1 1
P 9300 1800
AR Path="/5E8FBD97/5EDBAF8F" Ref="#PWR?"  Part="1" 
AR Path="/5E8E0754/5EDBAF8F" Ref="#PWR?"  Part="1" 
AR Path="/5E8DFCAD/5EDBAF8F" Ref="#PWR?"  Part="1" 
AR Path="/5E8DEDC0/5EDBAF8F" Ref="#PWR?"  Part="1" 
AR Path="/5E8AFE9D/5EDBAF8F" Ref="#PWR098"  Part="1" 
AR Path="/5E8A4ABF/5EDBAF8F" Ref="#PWR0138"  Part="1" 
F 0 "#PWR0138" H 9300 1650 50  0001 C CNN
F 1 "+3.3V" H 9315 1973 50  0000 C CNN
F 2 "" H 9300 1800 50  0001 C CNN
F 3 "" H 9300 1800 50  0001 C CNN
	1    9300 1800
	1    0    0    -1  
$EndComp
$Comp
L Device:R R?
U 1 1
P 9300 3000
AR Path="/5EDC107C" Ref="R?"  Part="1" 
AR Path="/5E8AFE9D/5EDC107C" Ref="R52"  Part="1" 
AR Path="/5E8A4ABF/5EDC107C" Ref="R82"  Part="1" 
F 0 "R82" H 9150 3050 50  0000 C CNN
F 1 "10K" H 9150 2950 50  0000 C CNN
F 2 "Resistor_SMD:R_1206_3216Metric" V 9230 3000 50  0001 C CNN
F 3 "~" H 9300 3000 50  0001 C CNN
F 4 "KOA Speer" H 9300 3000 50  0001 C CNN "Manufacturer"
F 5 "RK73H2BTTD1002F" H 9300 3000 50  0001 C CNN "Part Number"
	1    9300 3000
	-1   0    0    1   
$EndComp
$Comp
L power:+3.3V #PWR?
U 1 1
P 9300 2850
AR Path="/5E8FBD97/5EDC1082" Ref="#PWR?"  Part="1" 
AR Path="/5E8E0754/5EDC1082" Ref="#PWR?"  Part="1" 
AR Path="/5E8DFCAD/5EDC1082" Ref="#PWR?"  Part="1" 
AR Path="/5E8DEDC0/5EDC1082" Ref="#PWR?"  Part="1" 
AR Path="/5E8AFE9D/5EDC1082" Ref="#PWR099"  Part="1" 
AR Path="/5E8A4ABF/5EDC1082" Ref="#PWR0139"  Part="1" 
F 0 "#PWR0139" H 9300 2700 50  0001 C CNN
F 1 "+3.3V" H 9315 3023 50  0000 C CNN
F 2 "" H 9300 2850 50  0001 C CNN
F 3 "" H 9300 2850 50  0001 C CNN
	1    9300 2850
	1    0    0    -1  
$EndComp
Connection ~ 9300 3150
Wire Wire Line
	9300 3150 9800 3150
Wire Wire Line
	8600 3150 9300 3150
$Comp
L Connector:TestPoint_Flag TP?
U 1 1
P 4350 7400
AR Path="/5F66B621" Ref="TP?"  Part="1" 
AR Path="/5E8AFE9D/5F66B621" Ref="TP18"  Part="1" 
AR Path="/5E8A4ABF/5F66B621" Ref="TP19"  Part="1" 
F 0 "TP19" H 4350 7500 50  0000 R CNN
F 1 "TestPoint_Flag" H 4306 7403 50  0001 R CNN
F 2 "Ventilator:TestPoint_Keystone_5019_Minature" H 4550 7400 50  0001 C CNN
F 3 "~" H 4550 7400 50  0001 C CNN
F 4 "Keystone" H 4350 7400 50  0001 C CNN "Manufacturer"
F 5 "5019" H 4350 7400 50  0001 C CNN "Part Number"
	1    4350 7400
	1    0    0    -1  
$EndComp
$Comp
L power:GND #PWR?
U 1 1
P 4350 7400
AR Path="/5F66CE90" Ref="#PWR?"  Part="1" 
AR Path="/5E8AFE9D/5F66CE90" Ref="#PWR089"  Part="1" 
AR Path="/5E8A4ABF/5F66CE90" Ref="#PWR0129"  Part="1" 
F 0 "#PWR0129" H 4350 7150 50  0001 C CNN
F 1 "GND" H 4355 7227 50  0000 C CNN
F 2 "" H 4350 7400 50  0001 C CNN
F 3 "" H 4350 7400 50  0001 C CNN
	1    4350 7400
	1    0    0    -1  
$EndComp
Text Notes 600  1800 0    50   ~ 0
Series input resistors + zener protect against over-voltage\nSeries input resistors + capacitor filter EMI, reduce ESD amplitude
$Comp
L Device:R R?
U 1 1
P 4850 5650
AR Path="/5E8FA77F" Ref="R?"  Part="1" 
AR Path="/5E8AFE9D/5E8FA77F" Ref="R180"  Part="1" 
AR Path="/5E8A4ABF/5E8FA77F" Ref="R182"  Part="1" 
F 0 "R182" H 4700 5700 50  0000 C CNN
F 1 "10K" H 4700 5600 50  0000 C CNN
F 2 "Resistor_SMD:R_1206_3216Metric" V 4780 5650 50  0001 C CNN
F 3 "~" H 4850 5650 50  0001 C CNN
F 4 "KOA Speer" H 4850 5650 50  0001 C CNN "Manufacturer"
F 5 "RK73H2BTTD1002F" H 4850 5650 50  0001 C CNN "Part Number"
	1    4850 5650
	-1   0    0    1   
$EndComp
$Comp
L power:GND #PWR?
U 1 1
P 4850 5800
AR Path="/5E8FAED4" Ref="#PWR?"  Part="1" 
AR Path="/5E8AFE9D/5E8FAED4" Ref="#PWR0320"  Part="1" 
AR Path="/5E8A4ABF/5E8FAED4" Ref="#PWR0322"  Part="1" 
F 0 "#PWR0322" H 4850 5550 50  0001 C CNN
F 1 "GND" H 4855 5627 50  0000 C CNN
F 2 "" H 4850 5800 50  0001 C CNN
F 3 "" H 4850 5800 50  0001 C CNN
	1    4850 5800
	1    0    0    -1  
$EndComp
$Comp
L Device:R R?
U 1 1
P 4850 3300
AR Path="/5E8FE8D5" Ref="R?"  Part="1" 
AR Path="/5E8AFE9D/5E8FE8D5" Ref="R179"  Part="1" 
AR Path="/5E8A4ABF/5E8FE8D5" Ref="R181"  Part="1" 
F 0 "R181" H 5050 3350 50  0000 C CNN
F 1 "10K" H 5000 3250 50  0000 C CNN
F 2 "Resistor_SMD:R_1206_3216Metric" V 4780 3300 50  0001 C CNN
F 3 "~" H 4850 3300 50  0001 C CNN
F 4 "KOA Speer" H 4850 3300 50  0001 C CNN "Manufacturer"
F 5 "RK73H2BTTD1002F" H 4850 3300 50  0001 C CNN "Part Number"
	1    4850 3300
	-1   0    0    1   
$EndComp
$Comp
L power:GND #PWR?
U 1 1
P 4850 3450
AR Path="/5E8FE8DB" Ref="#PWR?"  Part="1" 
AR Path="/5E8AFE9D/5E8FE8DB" Ref="#PWR0246"  Part="1" 
AR Path="/5E8A4ABF/5E8FE8DB" Ref="#PWR0321"  Part="1" 
F 0 "#PWR0321" H 4850 3200 50  0001 C CNN
F 1 "GND" H 4855 3277 50  0000 C CNN
F 2 "" H 4850 3450 50  0001 C CNN
F 3 "" H 4850 3450 50  0001 C CNN
	1    4850 3450
	1    0    0    -1  
$EndComp
Wire Wire Line
	4850 3150 4850 2750
Text Notes 5150 5700 0    50   ~ 0
Pull-downs help extend\nop-amp low-end output range
Wire Wire Line
	4850 1650 4850 2250
Wire Wire Line
	3800 2250 4850 2250
Connection ~ 4850 2250
Wire Wire Line
	4850 2250 4850 2750
Wire Wire Line
	3800 5000 4850 5000
Wire Wire Line
	4850 4400 4850 5000
Connection ~ 4850 5000
Wire Wire Line
	4850 5000 4850 5500
$Comp
L Device:C C?
U 1 1
P 5300 4700
AR Path="/5F3B593D" Ref="C?"  Part="1" 
AR Path="/5E8AFE9D/5F3B593D" Ref="C24"  Part="1" 
AR Path="/5E8A4ABF/5F3B593D" Ref="C36"  Part="1" 
F 0 "C36" H 5500 4600 50  0000 C CNN
F 1 "DNP" H 5500 4700 50  0000 C CNN
F 2 "Capacitor_SMD:C_0603_1608Metric" H 5338 4550 50  0001 C CNN
F 3 "~" H 5300 4700 50  0001 C CNN
F 4 "DNI" H 5300 4700 50  0001 C CNN "DNI"
	1    5300 4700
	-1   0    0    1   
$EndComp
$Comp
L power:GND #PWR?
U 1 1
P 5300 4850
AR Path="/5F3B5943" Ref="#PWR?"  Part="1" 
AR Path="/5E8AFE9D/5F3B5943" Ref="#PWR0282"  Part="1" 
AR Path="/5E8A4ABF/5F3B5943" Ref="#PWR0336"  Part="1" 
F 0 "#PWR0336" H 5300 4600 50  0001 C CNN
F 1 "GND" H 5305 4677 50  0000 C CNN
F 2 "" H 5300 4850 50  0001 C CNN
F 3 "" H 5300 4850 50  0001 C CNN
	1    5300 4850
	1    0    0    -1  
$EndComp
$Comp
L Device:C C?
U 1 1
P 5350 3050
AR Path="/5F3B5949" Ref="C?"  Part="1" 
AR Path="/5E8AFE9D/5F3B5949" Ref="C25"  Part="1" 
AR Path="/5E8A4ABF/5F3B5949" Ref="C37"  Part="1" 
F 0 "C37" H 5550 2950 50  0000 C CNN
F 1 "DNP" H 5550 3050 50  0000 C CNN
F 2 "Capacitor_SMD:C_0603_1608Metric" H 5388 2900 50  0001 C CNN
F 3 "~" H 5350 3050 50  0001 C CNN
F 4 "DNI" H 5350 3050 50  0001 C CNN "DNI"
	1    5350 3050
	-1   0    0    1   
$EndComp
$Comp
L power:GND #PWR?
U 1 1
P 5350 3200
AR Path="/5F3B594F" Ref="#PWR?"  Part="1" 
AR Path="/5E8AFE9D/5F3B594F" Ref="#PWR0334"  Part="1" 
AR Path="/5E8A4ABF/5F3B594F" Ref="#PWR0341"  Part="1" 
F 0 "#PWR0341" H 5350 2950 50  0001 C CNN
F 1 "GND" H 5355 3027 50  0000 C CNN
F 2 "" H 5350 3200 50  0001 C CNN
F 3 "" H 5350 3200 50  0001 C CNN
	1    5350 3200
	1    0    0    -1  
$EndComp
Wire Wire Line
	5300 4550 5300 4400
Connection ~ 5300 4400
Wire Wire Line
	5300 4400 5350 4400
Wire Wire Line
	5350 2900 5350 2750
Connection ~ 5350 2750
Wire Wire Line
	5350 2750 5400 2750
$EndSCHEMATC
